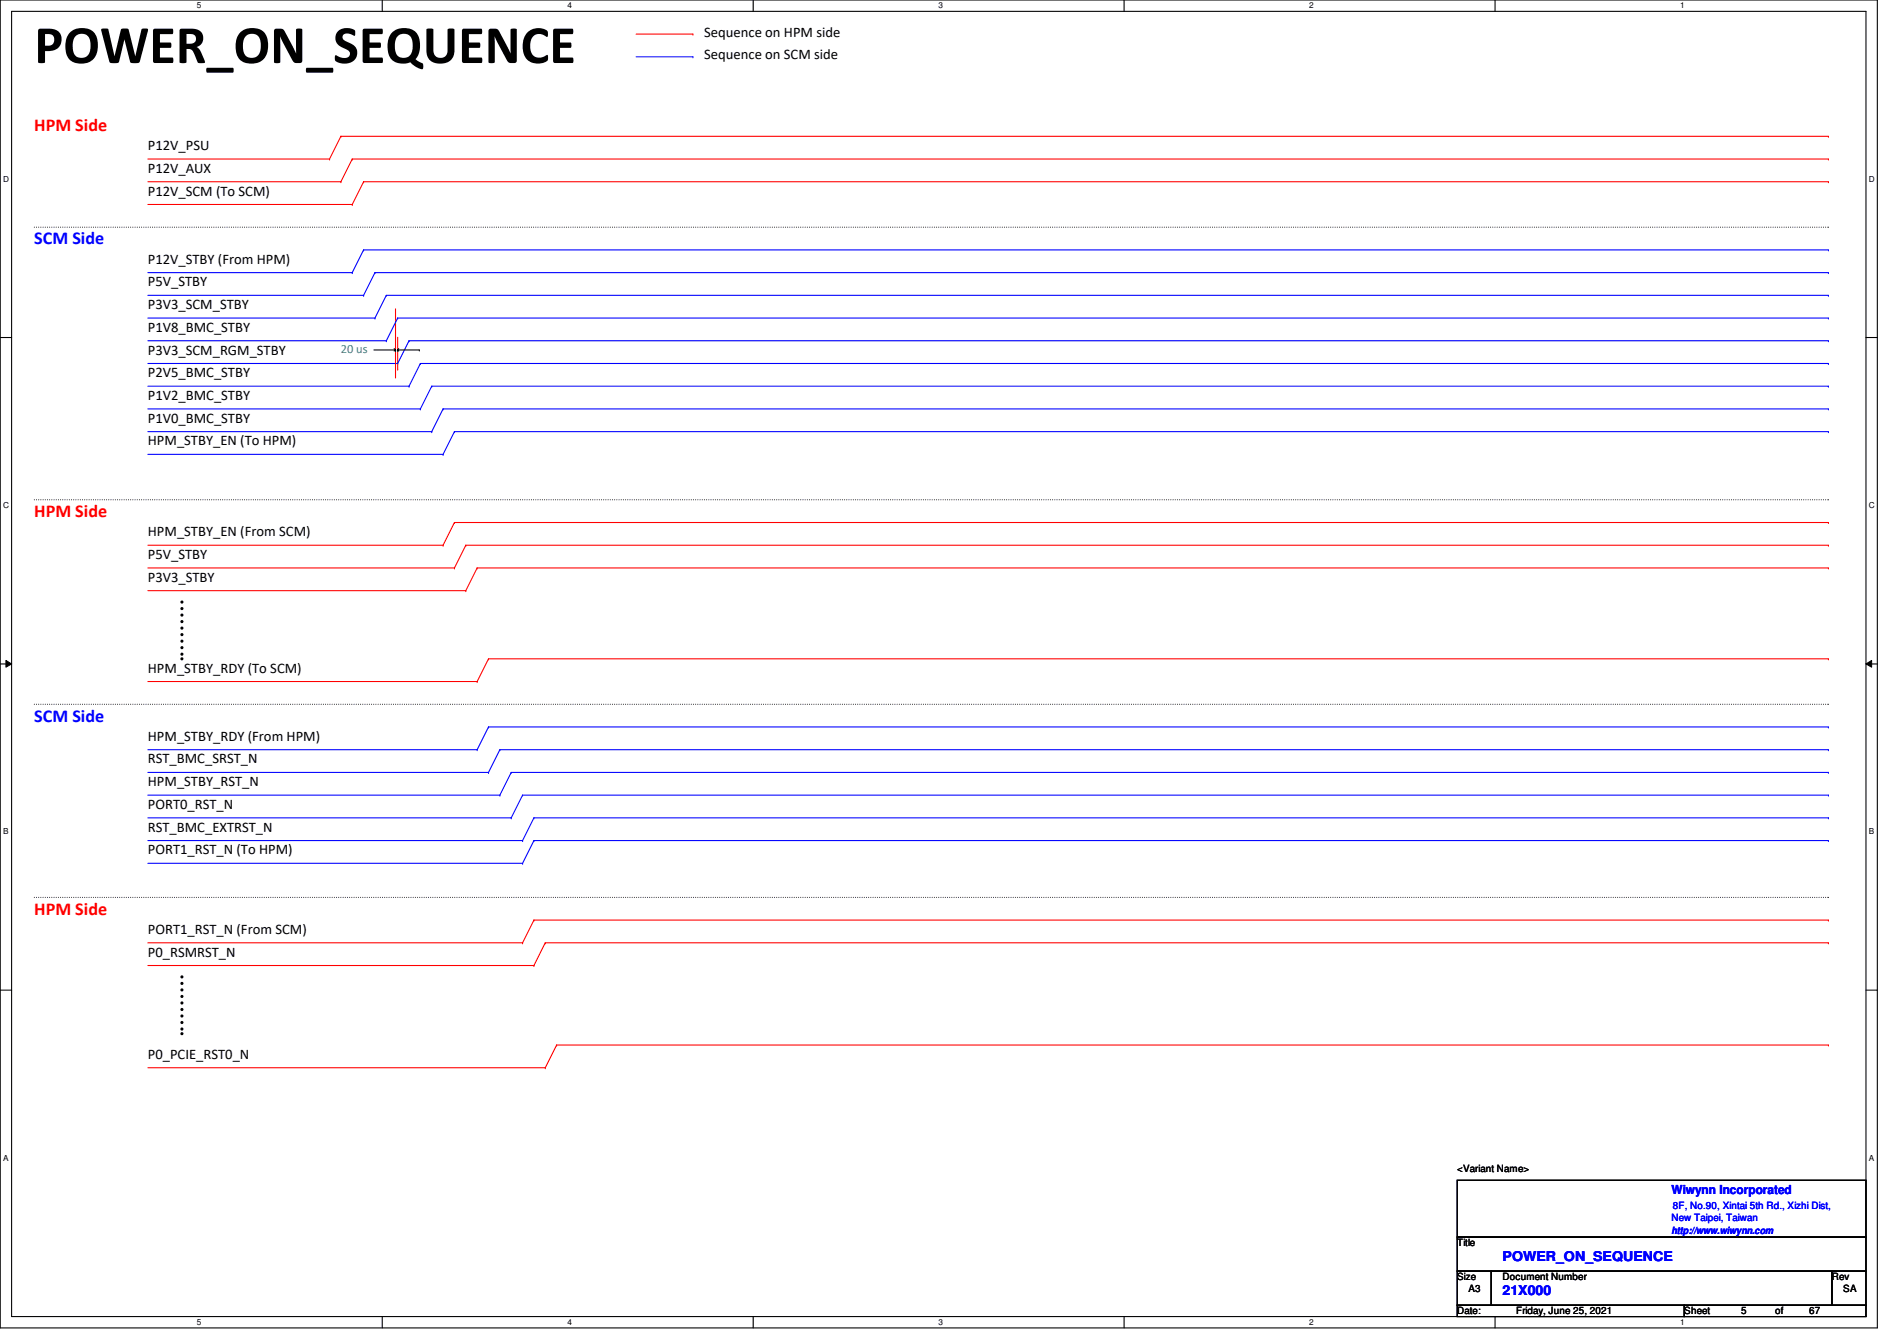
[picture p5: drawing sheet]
<svg xmlns="http://www.w3.org/2000/svg" width="297mm" height="210mm" viewBox="0 0 297 210" stroke-linecap="round" stroke-linejoin="round" font-family="sans-serif">
<path d="M0 0h294v207.9h-294zM1.8 1.8h290.4v204.3h-290.4z" fill="none" stroke="#000" stroke-width=".17"/>
<g fill="#fff">
<path d="M30.8 .2h.7v1.4h-.7z"/>
<path d="M30.8 206.2h.7v1.4h-.7z"/>
</g>
<path d="M59.9 0v1.8M59.9 206.1v1.8" fill="none" stroke="#000" stroke-width=".17"/>
<g fill="#fff">
<path d="M88.9 .2h.6v1.4h-.6z"/>
<path d="M88.9 206.2h.6v1.4h-.6z"/>
</g>
<path d="M117.9 0v1.8M117.9 206.1v1.8" fill="none" stroke="#000" stroke-width=".17"/>
<g fill="#fff">
<path d="M146.9 .2h.7v1.4h-.7z"/>
<path d="M146.9 206.2h.7v1.4h-.7z"/>
</g>
<path d="M176 0v1.8M176 206.1v1.8" fill="none" stroke="#000" stroke-width=".17"/>
<g fill="#fff">
<path d="M205 .2h.7v1.4h-.7z"/>
<path d="M205 206.2h.7v1.4h-.7z"/>
</g>
<path d="M234.1 0v1.8M234.1 206.1v1.8" fill="none" stroke="#000" stroke-width=".17"/>
<g fill="#fff">
<path d="M263.1 .2h.7v1.4h-.7z"/>
<path d="M263.1 206.2h.7v1.4h-.7z"/>
<path d="M.5 27.3h.9v1.4h-.9z"/>
<path d="M292.6 27.3h.9v1.4h-.9z"/>
<path d="M.5 78.4h.9v1.4h-.9z"/>
<path d="M292.6 78.4h.9v1.4h-.9z"/>
</g>
<path d="M0 52.8h1.8M292.2 52.8h1.8" fill="none" stroke="#000" stroke-width=".17"/>
<g fill="#fff">
<path d="M.5 129.5h.8v1.4h-.8z"/>
<path d="M292.6 129.5h.9v1.4h-.9z"/>
</g>
<path d="M0 103.9h1.8M292.2 103.9h1.8" fill="none" stroke="#000" stroke-width=".17"/>
<path d="M.9 103.4l.9 .5-.9 .5zM292.2 103.9l.9-.5v1z" fill="#000"/>
<path d="M.9 103.4l.9 .5-.9 .5zM292.2 103.9l.9-.5v1z" fill="none" stroke="#000" stroke-width=".16"/>
<g fill="#fff">
<path d="M.5 180.5h.8v1.4h-.8z"/>
<path d="M292.6 180.5h.9v1.4h-.9z"/>
</g>
<g fill="none" stroke="#000" stroke-width=".17">
<path d="M58.5 54.8h3.4M61.7 54.6l.2 .2M61.9 54.8h.1M61.9 54.8l-.2 .1M62.3 54.8h.1M62.3 54.8l.1 .1M62.3 54.8h3.4M62.4 54.6l-.1 .2M65.7 54.8h.1M0 155h1.8M292.2 155h1.8M228.2 184.7h64v8.9h-64z"/>
<path d="M228.2 193.6h64v5.4h-64zM228.2 199h5.3v5.3h-5.3zM233.5 199h53.3v5.3h-53.3zM286.8 199h5.4v5.3h-5.4zM228.2 204.3h35.5v1.8h-35.5zM263.7 204.3h28.5v1.8h-28.5z"/>
</g>
<g fill="none" stroke="#f00" stroke-width=".17">
<path d="M99.6 5.3h8.9M108.5 5.3h.1M23.2 24.9h28.4M23.2 28.4h30.2M23.2 32h32M51.6 24.9h.1M53.4 28.4h.1M53.4 21.3h.1M53.4 21.3l-1.8 3.6M53.4 21.3h232.9M55.2 24.9h.1M55.2 32h.1"/>
<path d="M55.2 24.9l-1.8 3.5M55.2 24.9h231.1M56.9 28.4h.1M56.9 28.4h229.4M56.9 28.4l-1.7 3.6M286.3 24.9h.1M286.3 28.4h.1M286.3 21.3h.1M61.9 59h.1M61.9 48.3v10.7M62.3 57.8h.1M62.3 52.8v5"/>
<path d="M23.2 88.9h48M23.2 92.5h49.7M23.2 85.3h46.2M69.4 85.3h.1M71.2 88.9h.1M71.2 81.8h.1M71.2 81.8h215.1M71.2 81.8l-1.8 3.5M72.9 92.5h.1M72.9 85.3h.1M72.9 85.3h213.4M72.9 85.3l-1.7 3.6"/>
<path d="M74.7 88.9h.1M74.7 88.9h211.6M74.7 88.9l-1.8 3.6M286.3 88.9h.1M286.3 85.3h.1M286.3 81.8h.1M23.2 106.7h51.5M74.7 106.7h.1M76.5 103.1h.1M76.5 103.1h209.8M76.5 103.1l-1.8 3.6M286.3 103.1h.1"/>
<path d="M23.2 151.1h60.4M23.2 147.6h58.6M81.8 147.6h.1M83.6 151.1h.1M83.6 144h.1M83.6 144h202.7M83.6 144l-1.8 3.6M85.4 147.6h.1M85.4 147.6h200.9M85.4 147.6l-1.8 3.5M286.3 147.6h.1M286.3 144h.1"/>
<path d="M23.2 167.1h62.2M85.4 167.1h.1M87.2 163.6h.1M87.2 163.6h199.1M87.2 163.6l-1.8 3.5M286.3 163.6h.1"/>
</g>
<g fill="none" stroke="#00f" stroke-width=".17">
<path d="M99.6 8.9h8.9M108.5 8.9h.1M56.9 39.1h.1M56.9 39.1l-1.7 3.6M56.9 39.1h229.4M286.3 39.1h.1M23.2 46.2h33.7M23.2 49.8h35.5M23.2 53.3h37.3M23.2 56.9h39.1M23.2 42.7h32M55.2 42.7h.1"/>
<path d="M56.9 46.2h.1M58.7 42.7h.1M58.7 49.8h.1M58.7 42.7l-1.8 3.5M58.7 42.7h227.6M60.5 53.3h.1M60.5 46.2h.1M60.5 46.2h225.8M60.5 46.2l-1.8 3.6M62.3 56.9h.1M62.3 49.8h.1M62.3 49.8h224"/>
<path d="M62.3 49.8l-1.8 3.5M64 53.3h.1M64 53.3h222.3M64 53.3l-1.7 3.6M65.8 56.9h.1M65.8 56.9h220.5M65.8 56.9l-1.8 3.6M286.3 56.9h.1M286.3 53.3h.1M286.3 49.8h.1M286.3 46.2h.1M286.3 42.7h.1"/>
<path d="M23.2 60.5h40.8M23.2 64h42.6M23.2 67.6h44.4M23.2 71.1h46.2M64 60.5h.1M65.8 64h.1M67.6 67.6h.1M67.6 60.5h.1M67.6 60.5h218.7M67.6 60.5l-1.8 3.5M69.4 71.1h.1M69.4 64h.1"/>
<path d="M69.4 64h216.9M69.4 64l-1.8 3.6M71.2 67.6h.1M71.2 67.6h215.1M71.2 67.6l-1.8 3.5M286.3 64h.1M286.3 60.5h.1M286.3 67.6h.1M23.2 117.3h51.5M74.7 117.3h.1M76.5 113.8h.1M76.5 113.8h209.8"/>
<path d="M76.5 113.8l-1.8 3.5M78.3 117.3h.1M78.3 117.3h208M78.3 117.3l-1.8 3.6M286.3 117.3h.1M286.3 113.8h.1M23.2 120.9h53.3M23.2 124.5h55.1M23.2 128h56.8M23.2 131.6h58.6M23.2 135.1h58.6M76.5 120.9h.1"/>
<path d="M78.3 124.5h.1M80 128h.1M80 120.9h.1M80 120.9h206.3M80 120.9l-1.7 3.6M81.8 131.6h.1M81.8 124.5h.1M81.8 135.1h.1M81.8 124.5h204.5M81.8 124.5l-1.8 3.5M83.6 128h.1M83.6 131.6h.1"/>
<path d="M83.6 128h202.7M83.6 131.6h202.7M83.6 128l-1.8 3.6M83.6 131.6l-1.8 3.5M286.3 128h.1M286.3 124.5h.1M286.3 120.9h.1M286.3 131.6h.1"/>
</g>
<path d="M28.5 94.2v8.9M28.5 152.9v8.9" fill="none" stroke="#000" stroke-width=".51" stroke-dasharray="0 1"/>
<g fill="#000" stroke-dasharray="0 1">
<circle cx="28.5" cy="103.1" r=".25"/>
<circle cx="28.5" cy="161.8" r=".25"/>
</g>
<path d="M5.4 35.6h280.9M286.3 35.6h.1M5.4 78.2h280.9M286.3 78.2h.1M5.4 110.2h280.9M286.3 110.2h.1M5.4 140.5h280.9M286.3 140.5h.1" fill="none" stroke="#000" stroke-width=".17" stroke-dasharray="0 .3"/>
<text font-size="8.5" x="5.4" y="9.9">POWER_ON_SEQUENCE</text>
<g font-size="2.8" fill="#f00">
<text x="5.4" y="20.5">HPM Side</text>
<text x="5.4" y="80.9">HPM Side</text>
<text x="5.4" y="143.2">HPM Side</text>
</g>
<g font-size="2.8" fill="#00f">
<text x="5.4" y="38.3">SCM Side</text>
<text x="5.4" y="112.9">SCM Side</text>
</g>
<g font-size="2.3">
<text x="110.3" y="5.7">Sequence on HPM side</text>
<text x="110.3" y="9.3">Sequence on SCM side</text>
<text x="23.2" y="23.5">P12V_PSU</text>
<text x="23.2" y="27.1">P12V_AUX</text>
<text x="23.2" y="30.6">P12V_SCM (To SCM)</text>
<text x="23.2" y="41.3">P12V_STBY (From HPM)</text>
<text x="23.2" y="44.8">P5V_STBY</text>
<text x="23.2" y="48.4">P3V3_SCM_STBY</text>
<text x="23.2" y="51.9">P1V8_BMC_STBY</text>
<text x="23.2" y="59.1">P2V5_BMC_STBY</text>
<text x="23.2" y="55.5">P3V3_SCM_RGM_STBY</text>
<text x="23.2" y="62.6">P1V2_BMC_STBY</text>
<text x="23.2" y="66.2">P1V0_BMC_STBY</text>
<text x="23.2" y="69.7">HPM_STBY_EN (To HPM)</text>
<text x="23.2" y="83.9">HPM_STBY_EN (From SCM)</text>
<text x="23.2" y="87.5">P5V_STBY</text>
<text x="23.2" y="91.1">P3V3_STBY</text>
<text x="23.2" y="105.3">HPM_STBY_RDY (To SCM)</text>
<text x="23.2" y="119.5">RST_BMC_SRST_N</text>
<text x="23.2" y="116">HPM_STBY_RDY (From HPM)</text>
<text x="23.2" y="123.1">HPM_STBY_RST_N</text>
<text x="23.2" y="126.6">PORT0_RST_N</text>
<text x="23.2" y="130.2">RST_BMC_EXTRST_N</text>
<text x="23.2" y="133.7">PORT1_RST_N (To HPM)</text>
<text x="23.2" y="149.7">P0_RSMRST_N</text>
<text x="23.2" y="146.2">PORT1_RST_N (From SCM)</text>
<text x="23.2" y="165.7">P0_PCIE_RST0_N</text>
</g>
<g font-size="2.1" fill="#00f">
<text x="235.3" y="197.4">POWER_ON_SEQUENCE</text>
<text x="235.3" y="202.7">21X000</text>
</g>
<text font-size="1.9" fill="#408080" x="53.4" y="55.2">20 us</text>
<text font-size="1.9" fill="#00f" x="261.7" y="186.9">Wiwynn Incorporated</text>
<g font-size="1.6">
<text x="228.2" y="183.5">&lt;Variant Name&gt;</text>
<text x="228.2" y="195.1">Title</text>
<text x="228.2" y="200.4">Size</text>
<text x="230" y="202.2">A3</text>
<text x="235.3" y="200.4">Document Number</text>
<text x="286.8" y="200.4">Rev</text>
<text x="288.6" y="202.2">SA</text>
<text x="228.2" y="205.7">Date:</text>
<text x="237.4" y="205.7">Friday, June 25, 2021</text>
<text x="263.7" y="205.7">Sheet</text>
<text x="272.6" y="205.7">5</text>
<text x="278" y="205.7">of</text>
<text x="283.3" y="205.7">67</text>
</g>
<g font-size="1.6" fill="#00f">
<text x="261.7" y="191.1">New Taipei, Taiwan</text>
<text x="262" y="189.2">8F, No.90, Xintai 5th Rd., Xizhi Dist,</text>
<text x="261.7" y="193.1">http://www.wiwynn.com</text>
</g>
<g font-size="1.3">
<text x="30.8" y="1.3">5</text>
<text x="88.9" y="1.3">4</text>
<text x="146.9" y="1.3">3</text>
<text x="205" y="1.3">2</text>
<text x="263.1" y="1.3">1</text>
<text x=".5" y="28.4">D</text>
<text x="292.6" y="28.4">D</text>
<text x=".5" y="79.5">C</text>
<text x="292.6" y="79.5">C</text>
<text x=".5" y="130.6">B</text>
<text x="292.6" y="130.6">B</text>
<text x=".5" y="181.7">A</text>
<text x="292.6" y="181.7">A</text>
<text x="30.8" y="207.4">5</text>
<text x="88.9" y="207.4">4</text>
<text x="146.9" y="207.4">3</text>
<text x="205" y="207.4">2</text>
<text x="263.1" y="207.4">1</text>
</g>
</svg>
